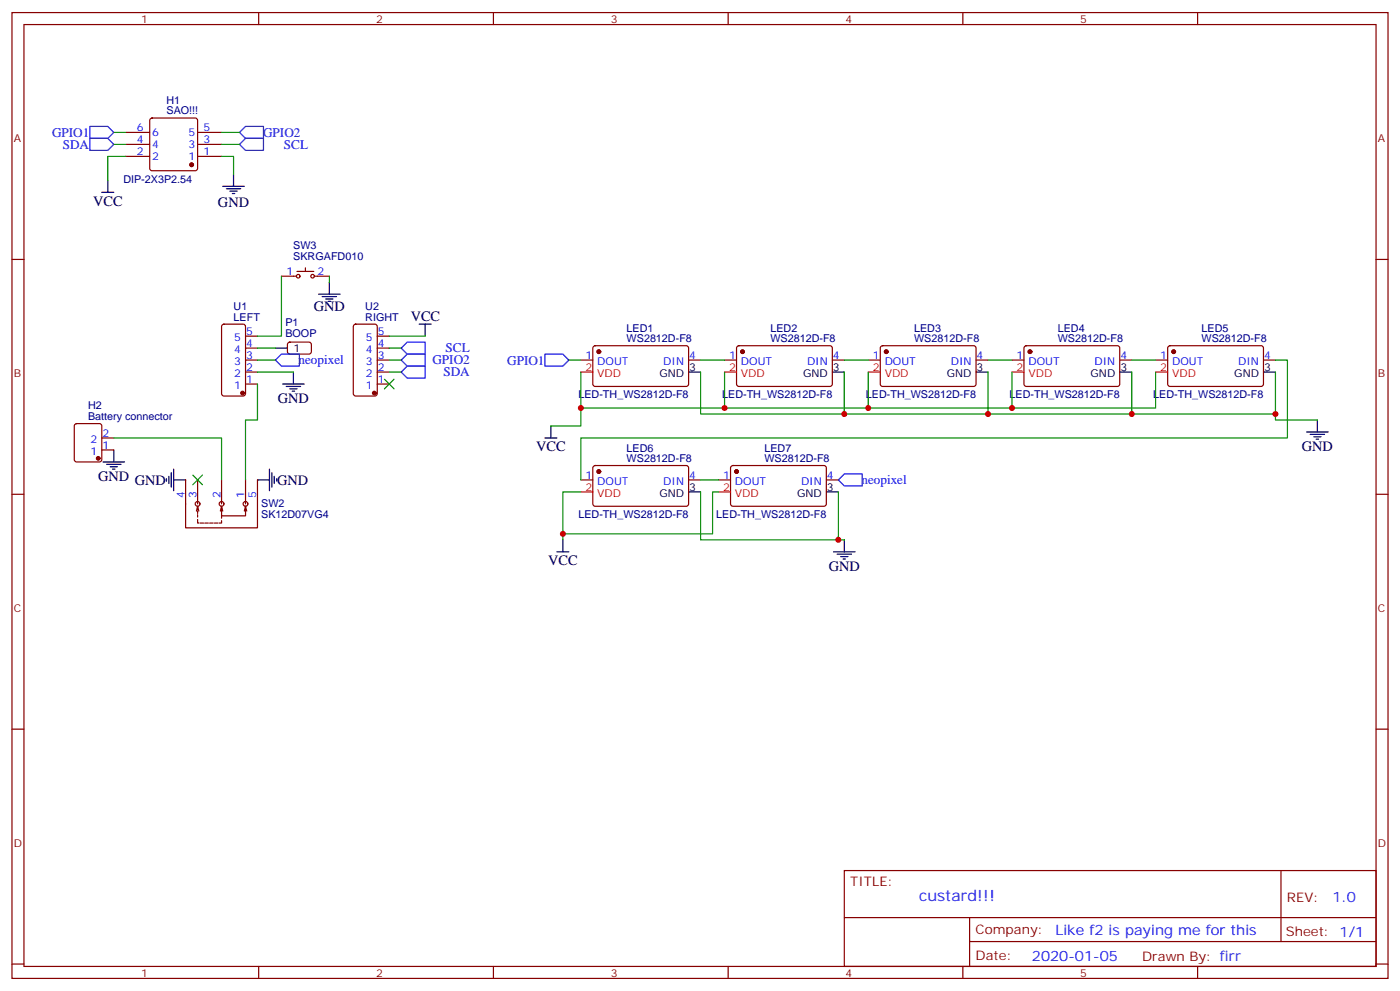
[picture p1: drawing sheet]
# EasyEDA schematic custard schematic.json
TITLE: custard!!!; REV: 1.0; Date: 2020-01-05; Sheet: 1/1; Drawn By: firr; Company: Like f2 is paying me for this

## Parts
H1  SAO!!!  [DIP-2X3P2.54]
H2  Battery connector  [DIP-1X2P2.54]
LED1  WS2812D-F8  [LED-TH_WS2812D-F8]
LED2  WS2812D-F8  [LED-TH_WS2812D-F8]
LED3  WS2812D-F8  [LED-TH_WS2812D-F8]
LED4  WS2812D-F8  [LED-TH_WS2812D-F8]
LED5  WS2812D-F8  [LED-TH_WS2812D-F8]
LED6  WS2812D-F8  [LED-TH_WS2812D-F8]
LED7  WS2812D-F8  [LED-TH_WS2812D-F8]
P1  BOOP  [HDR-1X1/2.54]
SW2  SK12D07VG4  [SW-TH_SK12D07VG4]
SW3  SKRGAFD010  [SW-TH_SKRGAFD010]
U1  LEFT  [HDR-TH_5P-P2.54-V]
U2  RIGHT  [HDR-TH_5P-P2.54-V]

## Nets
GND: H1.1 H2.1 LED1.3(GND) LED2.3(GND) LED3.3(GND) LED4.3(GND) LED5.3(GND) LED6.3(GND) LED7.3(GND) SW2.4 SW2.5 SW3.2 U1.2
VCC: H1.2 LED1.2(VDD) LED2.2(VDD) LED3.2(VDD) LED4.2(VDD) LED5.2(VDD) LED6.2(VDD) LED7.2(VDD) U2.5
GPIO1: H1.6 LED1.1(DOUT)
GPIO2: H1.5 U2.3
neopixel: LED7.4(DIN) U1.3
SCL: H1.3 U2.4
SDA: H1.4 U2.2
H2_2: H2.2 SW2.2
LED1_4: LED1.4(DIN) LED2.1(DOUT)
LED2_4: LED2.4(DIN) LED3.1(DOUT)
LED3_4: LED3.4(DIN) LED4.1(DOUT)
LED4_4: LED4.4(DIN) LED5.1(DOUT)
LED5_4: LED5.4(DIN) LED6.1(DOUT)
LED6_4: LED6.4(DIN) LED7.1(DOUT)
U1_1: SW2.1 U1.1
U1_4: P1.1 U1.4
U1_5: SW3.1 U1.5

Not connected (* = marked no-connect by the designer): SW2 3*; U2 1*

# EasyEDA board custard board file.json

Outline 2175.47 x 149.6 mm; copper layers: TopLayer, BottomLayer. Coordinates in mm from the lower left corner of the outline.

## Design rules (mm)
Default: track 0.254, clearance 0.152, via 0.61, via hole 0.305

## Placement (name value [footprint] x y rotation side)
H1  SAO!!!  [DIP-2X3P2.54]  43.32 126.49 90 top
H2  Battery connector  [DIP-1X2P2.54]  72.66 117.85 50 bottom
Hole_gge41748  -  [Hole_gge41748]  52.21 11.68 0 top
Hole_gge53329  -  [Hole_gge53329]  41.42 138.3 0 top
LED1  WS2812D-F8  [LED-TH_WS2812D-F8]  15.26 67.56 0 top
LED2  WS2812D-F8  [LED-TH_WS2812D-F8]  5.6 53.08 0 top
LED3  WS2812D-F8  [LED-TH_WS2812D-F8]  27.07 50.8 0 top
LED4  WS2812D-F8  [LED-TH_WS2812D-F8]  36.97 48.77 0 top
LED5  WS2812D-F8  [LED-TH_WS2812D-F8]  46.88 44.57 0 top
LED6  WS2812D-F8  [LED-TH_WS2812D-F8]  56.4 40.76 0 top
LED7  WS2812D-F8  [LED-TH_WS2812D-F8]  66.44 40.89 0 top
P1  BOOP  [HDR-1X1/2.54]  61.74 82.17 180 bottom
Pad_gge53697  -  [Pad_gge53697]  26.18 65.4 0 top
SW2  SK12D07VG4  [SW-TH_SK12D07VG4]  77.11 126.87 40 bottom
SW3  SKRGAFD010  [SW-TH_SKRGAFD010]  33.42 61.21 240 bottom
U1  LEFT  [HDR-TH_5P-P2.54-V]  42.56 57.4 0 top
U2  RIGHT  [HDR-TH_5P-P2.54-V]  42.56 70.1 0 top

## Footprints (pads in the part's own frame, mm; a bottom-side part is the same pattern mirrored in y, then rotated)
DIP-1X2P2.54
  rect 1.7x1.7 hole 1.1: 1(-1.27,0)
  oval 1.7x1.7 hole 1.1: 2(1.27,0)
DIP-2X3P2.54
  rect 1.7x1.7 hole 1.1: 1(-2.54,-1.27)
  oval 1.7x1.7 hole 1.1: 2(-2.54,1.27) 3(0,-1.27) 4(0,1.27) 5(2.54,-1.27) 6(2.54,1.27)
HDR-1X1/2.54
  oval 2.54x2.54 hole 0.889: 1(0,0)
HDR-TH_5P-P2.54-V
  rect 1.575x1.575 hole 1.02: 1(-5.08,0)
  oval 1.575x1.575 hole 1.02: 2(-2.54,0) 3(0,0) 4(2.54,0) 5(5.08,0)
Hole_gge41748
  round 6.35 hole 6.35 unplated: (0,0)
Hole_gge53329
  round 6.35 hole 6.35 unplated: (0,0)
LED-TH_WS2812D-F8
  oval 1.3x1.3 hole 0.7: 1(-2.4,0) 2(-0.8,0) 3(0.8,0) 4(2.4,0)
Pad_gge53697
  oval 0.635x0.635 hole 0.305: (0,0)
SW-TH_SK12D07VG4
  oval 1.524x1.524 hole 0.914: 1(-2,0) 2(0,0) 3(2,0)
  oval 1.4x2.2 hole 0.8x1.6: 4(4.15,0) 5(-4.15,0)
SW-TH_SKRGAFD010
  oval 1.8x1.8 hole 1.2: 1(-2.5,0) 2(2.5,0)

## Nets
As in the schematic, except:
LED1_4: LED1.4 LED2.1 Pad_gge53697.
NEOPIXEL: LED7.4 U1.3

Pads without a net: SW2 3; U2 1

## Via types
v1: diameter 0.61, hole 0.305, TopLayer to BottomLayer, 14 vias
v2: diameter 0.635, hole 0.305, TopLayer to BottomLayer, 1 via

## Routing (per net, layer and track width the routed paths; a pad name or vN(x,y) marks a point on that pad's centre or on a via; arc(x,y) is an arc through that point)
GND: length 0.4
  TopLayer w0.762: 73.67,123.95 SW2.5
VCC: length 280.8
  TopLayer w1.27: v1(38.5,66.93) v1(44.34,66.93)
  BottomLayer w1.27: 68.6,34.79 67.33,33.53 47.13,33.53 37.61,43.05 29.99,43.05 26.27,46.77 LED3.2 ; 68.6,34.79 65.64,37.75 LED7.2 ; 68.6,34.79 71.01,37.21 71.01,45.97 56.02,60.96 51.58,60.96 50.82,61.72 50.82,63.88 49.67,65.02 ; 4.84,53.08 4.8,53.08 ; 47.77,66.93 47.77,66.93 v1(44.34,66.93) ; 47.77,66.93 47.77,69.97 47.64,70.1 ; 47.77,66.93 49.67,65.02 ; 4.8,53.08 4.8,52.49 6.24,51.05 17.16,51.05 19.57,48.64 26.24,48.64 26.27,48.61 ; LED5.2 46.08,40.04 49.95,36.17 49.95,33.53 ; LED4.2 36.17,43.05 ; 38.5,66.93 30.62,66.93 v1(30.62,66.93) 26.05,62.35 17.42,62.35 14.46,65.32 LED1.2 ; LED6.2 55.57,40.73 55.57,33.53 ; 49.67,65.02 64.53,79.88 64.53,116.46 62.88,118.11 45.61,118.11 42.05,121.66 H1.2
GPIO1: length 86.9
  BottomLayer w0.762: 12.86,67.56 12.86,68.46 14.24,69.85 18.43,69.85 19.45,68.83 19.45,67.69 20.59,66.55 23.38,66.55 25.67,68.83 25.67,69.85 31,75.18 31,122.43 37.61,129.03 H1.6
GPIO2: length 77.1
  TopLayer w0.762: v1(50.94,115.69) v1(50.94,119.76)
  BottomLayer w0.762: H1.5 47.39,129.03 51.83,124.58 55.77,124.58 57.29,123.06 57.29,121.28 55.77,119.76 v1(50.94,119.76) ; U2.3 50.94,78.48 v1(50.94,115.69)
H2_2: length 12.8
  BottomLayer w0.762: SW2.2 79.65,124.33 79.65,123.06 75.41,118.83 H2.2
LED1_4: length 46.1
  TopLayer w0.762: v2(30.37,64.51) 29.48,65.4 26.18,65.4
  BottomLayer w0.762: LED1.4 19.81,65.4 26.18,65.4 26.18,65.4 ; v2(30.37,64.51) 20.84,54.99 4.72,54.99 3.2,53.48 LED2.1
LED2_4: length 17.6
  BottomLayer w0.762: LED3.1 22.38,53.08 LED2.4
LED3_4: length 5.9
  BottomLayer w0.762: LED3.4 32.54,50.8 LED4.1
LED4_4: length 6.8
  BottomLayer w0.762: LED4.4 40.29,48.77 LED5.1
LED5_4: length 6.3
  BottomLayer w0.762: LED6.1 50.19,44.57 LED5.4
LED6_4: length 5.3
  BottomLayer w0.762: LED6.4 63.91,40.76 LED7.1
NEOPIXEL: length 35.6
  BottomLayer w0.762: LED7.4 68.72,41.01 68.72,42.67 52.21,59.18 44.34,59.18 42.56,57.4
SCL: length 64.7
  TopLayer w0.762: v1(52.85,115.69) v1(52.85,121.16)
  BottomLayer w0.762: v1(52.85,115.69) 52.85,77.85 U2.4 ; v1(52.85,121.16) 47.51,126.49 H1.3
SDA: length 57.2
  TopLayer w0.762: H1.4 40.02,124.46 v1(40.02,112.99)
  BottomLayer w0.762: U2.2 v1(40.02,112.99)
U1_1: length 94.8
  TopLayer w1.27: v1(48.78,62.1) 51.96,62.1 v1(52.72,62.86)
  BottomLayer w1.27: v1(48.78,62.1) 42.18,62.1 37.48,57.4 ; v1(52.72,62.86) 55.77,62.86 63.56,70.65 63.56,75.86 67.33,79.63 67.33,118.11 69.74,120.52 74.31,120.52 74.31,120.77 76.34,122.81 76.34,124.82 SW2.1
U1_4: length 31.7
  TopLayer w1.27: 45.1,57.4 45.1,63.75 v1(49.67,68.32)
  BottomLayer w1.27: P1.1 61.74,80.39 v1(52.47,71.12) 49.67,68.32
U1_5: length 17.2
  TopLayer w0.762: 43.45,60.45 37.59,60.45 34.67,63.38 ; 47.64,57.4 47.64,60.45
  BottomLayer w0.762: 47.64,60.45 v1(43.45,60.45)
  vias: v1(47.64,60.45)

## Copper pours and planes (outline as drawn; the poured copper is in the pictures)
GND on BottomLayer: 38.37,153.92 99.33,147.32 118.89,39.37 85.11,-10.16 21.35,-11.18 -7.35,46.73 1.79,114.3

Small or netless copper shapes (teardrops, artwork), in the pictures only: 12 on TopLayer

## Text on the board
BottomSolderMaskLayer: Art by Kbooki | PCB design by Firr
BottomSilkLayer: Data out | VCC | GND | Data in | SAO! | Batt | SDA | Gnd | 2~ | Ws2812 | SCL | BOOP!!!! | 3v | 4-6volts | - | +
